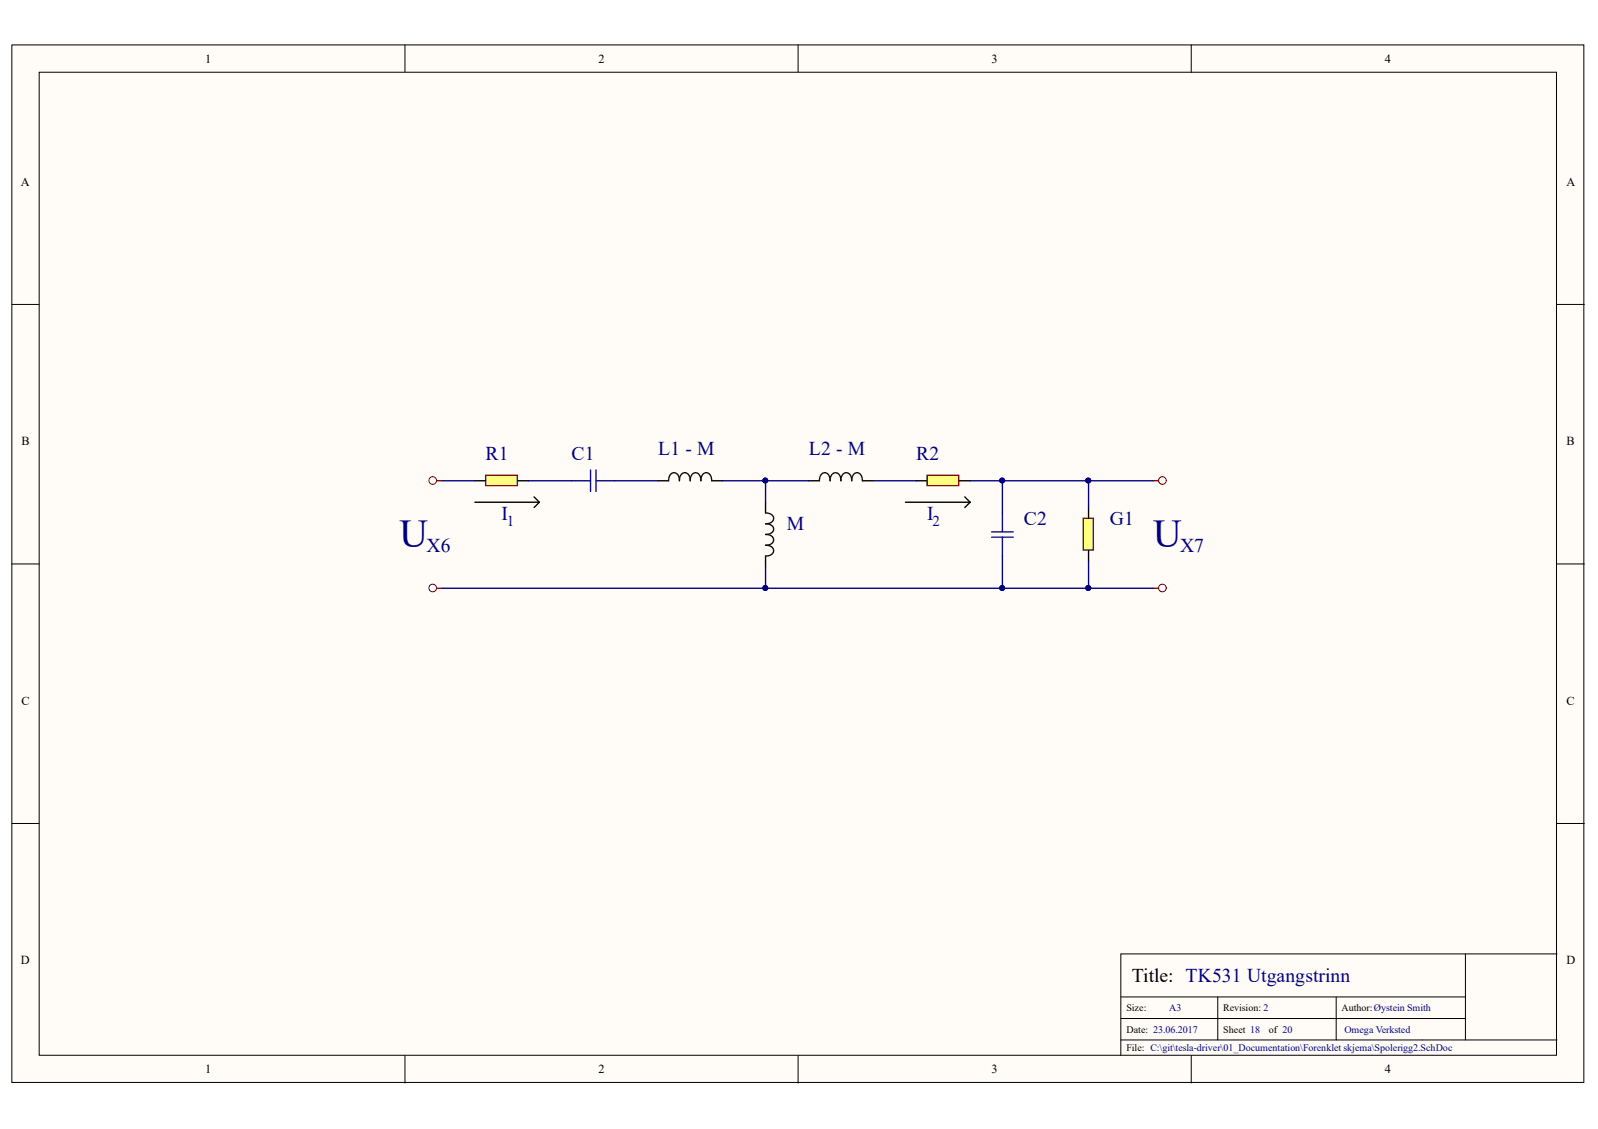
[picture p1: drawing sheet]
<svg xmlns="http://www.w3.org/2000/svg" width="297mm" height="210mm" viewBox="0 0 297 210" stroke-linecap="round" stroke-linejoin="round" font-family="sans-serif">
<g fill="#fffcf8" stroke="#000" stroke-width=".19">
<path d="M2.2 8.4h292.2v192.8h-292.2z"/>
<path d="M7.3 13.4h282v182.8h-282z"/>
</g>
<g fill="none" stroke="#000" stroke-width=".19">
<path d="M75.3 8.4v5M148.4 8.4v5M221.4 8.4v5M2.2 56.6h5.1M289.4 56.6h5.1M2.2 104.9h5.1M289.4 104.9h5.1M2.2 153.1h5.1M289.4 153.1h5.1M272.4 177.4v15.9M289.4 177.4h-81.1v18.9M75.3 196.3v5"/>
<path d="M148.4 196.3v5M208.3 185.4h64.1M208.3 193.3h81.1M208.3 189.4h64.1M221.4 196.3v5M226.4 185.4v7.9M248.4 185.4v7.9"/>
</g>
<path d="M122.3 89.4h2M132.3 89.4h2" fill="none" stroke="#000" stroke-width=".25"/>
<path d="M124.3 89.4a1.13 1.13 0 0 1 1.3-1.5l.5 .6 .2 .9a1.13 1.13 0 0 1 1.3-1.5l.5 .6 .2 .9a1.13 1.13 0 0 1 1.3-1.5l.5 .6 .2 .9a1.13 1.13 0 0 1 1.3-1.5l.5 .6 .2 .9" fill="none" stroke="#110f0a" stroke-width=".25"/>
<path d="M106.3 89.4h3.5M109.8 87.4v4M110.8 87.4v4M110.8 89.4h3.5" fill="none" stroke="#11037f" stroke-width=".25"/>
<path d="M90.3 88.4h5.9v1.9h-5.9z" fill="#ffff80" stroke="#800000" stroke-width=".25"/>
<path d="M88.3 89.4h2M96.3 89.4h2M150.3 89.4h2M160.3 89.4h2" fill="none" stroke="#000" stroke-width=".25"/>
<path d="M152.3 89.4a1.13 1.13 0 0 1 1.3-1.5l.5 .6 .2 .9a1.13 1.13 0 0 1 1.3-1.5l.5 .6 .2 .9a1.13 1.13 0 0 1 1.3-1.5l.5 .6 .2 .9a1.13 1.13 0 0 1 1.3-1.5l.5 .6 .2 .9" fill="none" stroke="#110f0a" stroke-width=".25"/>
<path d="M172.3 88.4h5.9v1.9h-5.9z" fill="#ffff80" stroke="#800000" stroke-width=".25"/>
<path d="M170.3 89.4h2M178.3 89.4h2" fill="none" stroke="#000" stroke-width=".25"/>
<path d="M184.3 99.9h4M184.3 98.9h4M186.3 95.4v3.5M186.3 99.9v3.5" fill="none" stroke="#11037f" stroke-width=".25"/>
<path d="M201.4 96.4h1.8v5.9h-1.8z" fill="#ffff80" stroke="#800000" stroke-width=".25"/>
<path d="M88.3 93.4h12M99.3 92.4l1 1M100.3 93.4l-1 1M142.3 93.4v2M168.3 93.4h12M179.3 92.4l1 1M180.3 93.4l-1 1M202.3 94.4v2M142.3 103.4v2M202.3 102.4v2" fill="none" stroke="#000" stroke-width=".25"/>
<g fill="none" stroke="#800000" stroke-width=".19">
<circle cx="80.4" cy="89.3" r=".71"/>
<circle cx="216.1" cy="89.3" r=".71"/>
<circle cx="80.4" cy="109.3" r=".71"/>
<circle cx="216.1" cy="109.3" r=".71"/>
</g>
<path d="M81.3 89.4h1M214.3 89.4h1.1M81.3 109.4h1M214.3 109.4h1.1" fill="none" stroke="#800000" stroke-width=".25"/>
<g fill="none" stroke="#000080" stroke-width=".25">
<path d="M82.3 89.4h6M98.3 89.4h8M114.3 89.4h8M134.3 89.4h8v4M142.3 89.4h8M162.3 89.4h8M180.3 89.4h6v6M186.3 89.4h16v5M202.3 89.4h12M142.3 105.4v4M186.3 103.4v6M202.3 104.4v5h-120"/>
<path d="M202.3 109.4h12"/>
</g>
<g fill="#000080" stroke="#000080" stroke-width=".19">
<circle cx="186.3" cy="89.3" r=".46"/>
<circle cx="202.3" cy="89.3" r=".46"/>
<circle cx="202.3" cy="109.3" r=".46"/>
<circle cx="142.3" cy="109.3" r=".46"/>
<circle cx="186.3" cy="109.3" r=".46"/>
<circle cx="142.3" cy="89.3" r=".46"/>
</g>
<path d="M142.3 95.4a1.13 1.13 0 0 1 1.5 1.2l-.6 .6-.9 .2a1.13 1.13 0 0 1 1.5 1.3l-.6 .5-.9 .2a1.13 1.13 0 0 1 1.5 1.2l-.6 .6-.9 .2a1.13 1.13 0 0 1 1.5 1.2l-.6 .6-.9 .2" fill="none" stroke="#110f0a" stroke-width=".25"/>
<g font-size="7.4" fill="#000080">
<text x="74.3" y="101.8">U</text>
<text x="214.4" y="101.8">U</text>
</g>
<g font-size="3.6" fill="#000080">
<text x="90.3" y="85.5">R1</text>
<text x="106.3" y="85.5">C1</text>
<text x="122.3" y="84.6">L1 - M</text>
<text x="150.3" y="84.6">L2 - M</text>
<text x="170.3" y="85.5">R2</text>
<text x="93.2" y="96.6">I</text>
<text x="146.3" y="98.6">M</text>
<text x="172.3" y="96.6">I</text>
<text x="190.3" y="97.5">C2</text>
<text x="206.3" y="97.5">G1</text>
<text x="79.3" y="102.5">X6</text>
<text x="219.4" y="102.5">X7</text>
</g>
<text font-size="3.6" x="210.4" y="182.6">Title: TK531 Utgangstrinn</text>
<g font-size="2.8" fill="#000080">
<text x="94.2" y="97.8">1</text>
<text x="173.3" y="97.8">2</text>
</g>
<g font-size="2.3">
<text x="38.2" y="11.7">1</text>
<text x="111.2" y="11.7">2</text>
<text x="184.3" y="11.7">3</text>
<text x="257.4" y="11.7">4</text>
<text x="3.9" y="34.5">A</text>
<text x="291.2" y="34.5">A</text>
<text x="4" y="82.8">B</text>
<text x="291.2" y="82.8">B</text>
<text x="4" y="131">C</text>
<text x="291.2" y="131">C</text>
<text x="3.9" y="179.3">D</text>
<text x="291.2" y="179.3">D</text>
<text x="38.2" y="199.6">1</text>
<text x="111.2" y="199.6">2</text>
<text x="184.3" y="199.6">3</text>
<text x="257.4" y="199.6">4</text>
</g>
<g font-size="1.9">
<text x="209.4" y="188">Size:</text>
<text x="209.4" y="192">Date: 23.06.2017</text>
<text x="227.4" y="188">Revision: 2</text>
<text x="227.4" y="192">Sheet 18</text>
<text x="235.8" y="192">of 20</text>
<text x="249.4" y="188">Author:Øystein Smith</text>
<text x="209.4" y="195.4">File: C:\git\tesla-driver\01_Documentation\Forenklet skjema\Spolerigg2.SchDoc</text>
</g>
<g font-size="1.9" fill="#000080">
<text x="217.3" y="188">A3</text>
<text x="249.9" y="192">Omega Verksted</text>
</g>
</svg>
